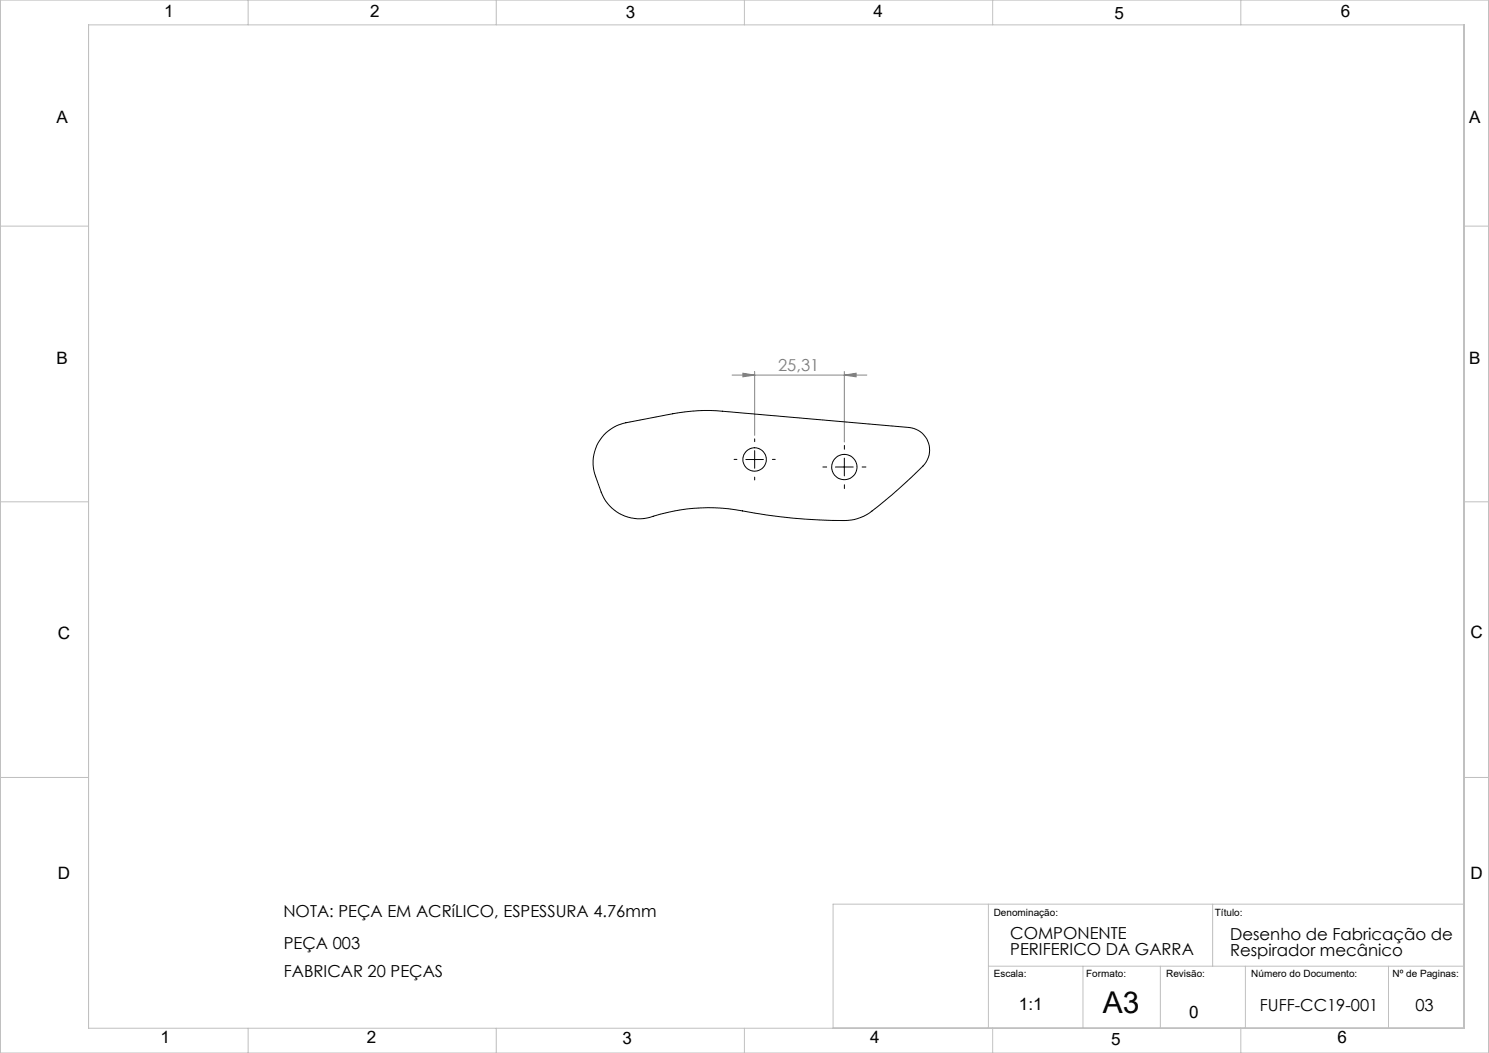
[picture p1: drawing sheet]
<svg xmlns="http://www.w3.org/2000/svg" width="420mm" height="297mm" viewBox="0 0 420 297" stroke-linecap="round" stroke-linejoin="round" font-family="sans-serif">
<g fill="none" stroke="#c0c0c0" stroke-width=".28">
<path d="M0 0h420v297h-420zM25 7h388v283h-388zM70 0v7M140 0v7M210 0v7M280 0v7M350 0v7M0 63.8h25M413 63.8h7M0 141.5h25M413 141.5h7M0 219.3h25"/>
<path d="M413 219.3h7M278.8 255v35M342.1 255v17.5M413 255h-178v35M278.8 272.5h134.2M305.5 272.5v17.5M327.3 272.5v17.5M351.3 272.5v17.5M391.7 272.5v17.5M70 290v7M140 290v7M210 290v7"/>
<path d="M280 290v7M350 290v7"/>
</g>
<path d="M206.5 105.8h38M209.6 105.3l3.3 .5-3.3 .5zM212.9 104.8v18M238.2 105.8l3.3-.5v1zM238.2 104.8v19.9" fill="none" stroke="#808080" stroke-width=".28"/>
<path d="M207.9 129.6h-.8M212.9 134.6v.8M212.9 124.6v-.8M217.9 129.6h.8M233.2 131.7h-1.1M238.2 136.7v1.1M238.2 126.7v-1.1M243.2 131.7h1" fill="none" stroke="#000" stroke-width=".28" stroke-dasharray="15.2 1.3 1.3 1.3"/>
<path d="M210.4 129.6h4.9M212.9 127.1v5M235.7 131.7h5M238.2 129.2v5" fill="none" stroke="#000" stroke-width=".28"/>
<path d="M209.6 105.3l3.3 .5-3.3 .5zM238.2 105.8l3.3-.5v1z" fill="#808080"/>
<g fill="none" stroke="#000" stroke-width=".28">
<path d="M170.4 122.7a11.6 11.6 0 0 1 6.2-3.5l13.2-2.5a50 50 0 0 1 14-.7l52.6 4.6a6.4 6.4 0 0 1 5.4 4.1 6.4 6.4 0 0 1-1.4 6.7 126.4 126.4 0 0 1-16 13.8l-3.5 1.3a95 95 0 0 1-20.7-.7l-7.2-1.1a54.5 54.5 0 0 0-30.5 1.4 11.4 11.4 0 0 1-12.9-7.3l-1.6-4.4a11.5 11.5 0 0 1 2.4-11.7z"/>
<circle cx="212.8" cy="129.6" r="3.3"/>
<circle cx="238.2" cy="131.7" r="3.6"/>
</g>
<text font-size="8.5" x="311.1" y="285.7">A3</text>
<g font-size="4.8">
<text x="46.3" y="4.7">1</text>
<text x="104.4" y="4.7">2</text>
<text x="176.5" y="5.1">3</text>
<text x="246.4" y="4.9">4</text>
<text x="314.4" y="5.3">5</text>
<text x="378.2" y="4.9">6</text>
<text x="16" y="34.7">A</text>
<text x="414.4" y="34.6">A</text>
<text x="16" y="102.6">B</text>
<text x="414.4" y="102.5">B</text>
<text x="16.3" y="180.1">C</text>
<text x="414.8" y="180">C</text>
<text x="16.3" y="248">D</text>
<text x="414.8" y="247.9">D</text>
<text x="287.4" y="284.9">1:1</text>
<text x="335.5" y="287.2">0</text>
<text x="45.3" y="294">1</text>
<text x="103.4" y="294">2</text>
<text x="175.6" y="294.4">3</text>
<text x="245.4" y="294.2">4</text>
<text x="313.4" y="294.6">5</text>
<text x="377.3" y="294.2">6</text>
</g>
<text font-size="4.7" fill="#808080" x="219.5" y="104.8">25,31</text>
<g font-size="4.7">
<text x="79.9" y="258.8">NOTA: PEÇA EM ACRíLICO, ESPESSURA 4.76mm</text>
<text x="80.1" y="267.6">PEÇA 003</text>
<text x="285" y="264.9">COMPONENTE</text>
<text x="285" y="269.4">PERIFERICO DA GARRA</text>
<text x="347" y="265.2">Desenho de Fabricação de</text>
<text x="347" y="269.7">Respirador mecânico</text>
<text x="80.1" y="275.6">FABRICAR 20 PEÇAS</text>
<text x="355.4" y="285">FUFF-CC19-001</text>
<text x="399.3" y="285">03</text>
</g>
<g font-size="2.8">
<text x="280.3" y="258.5">Denominação:</text>
<text x="342.7" y="258.5">Título:</text>
<text x="280.3" y="275.6">Escala:</text>
<text x="306.4" y="275.6">Formato:</text>
<text x="328.9" y="275.6">Revisão:</text>
<text x="352.9" y="275.6">Número do Documento:</text>
<text x="392.8" y="275.6">Nº de Paginas:</text>
</g>
</svg>
